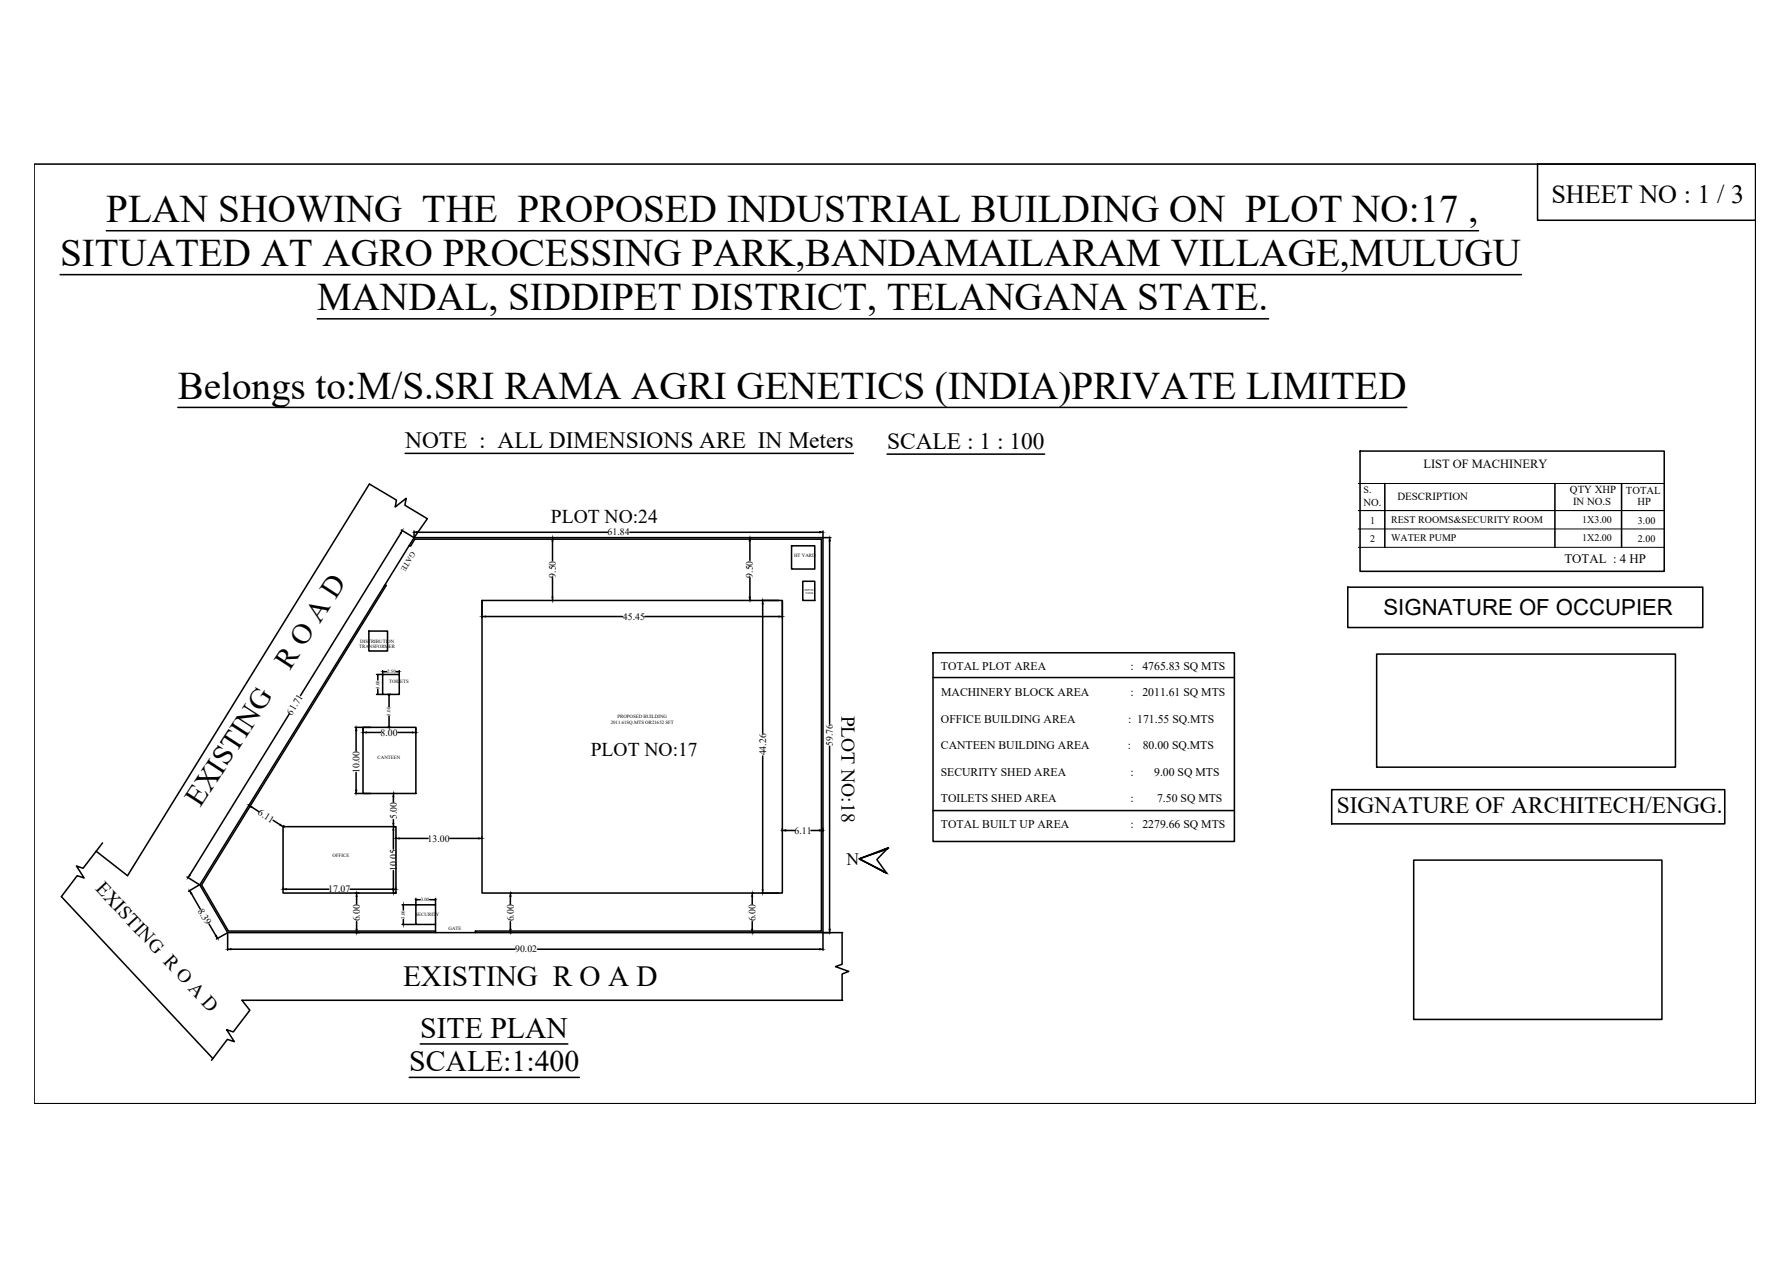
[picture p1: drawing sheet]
<svg xmlns="http://www.w3.org/2000/svg" width="297mm" height="210mm" viewBox="0 0 297 210" stroke-linecap="round" stroke-linejoin="round" font-family="sans-serif">
<!-- layer: 0 -->
<g fill="none" stroke="#000" stroke-width=".25">
<path d="M5.6 27.2h285.4v155.8h-285.4zM17.6 38.3h227.5M10 45.5h242.2M52.6 52.9h157.7M29.5 67.5h203.7M67.2 75.2h74.2M147 75.3h26.2M225.4 74.8h50.5v19.9h-50.5zM63.7 97.1h.3l-30.6 49.6 4.5 7.7h34.3M66.4 88.4l-16.6 26.9M66.5 87.9l2.1 1.2M67.8 90.5h.3l.7-1.1h67.4v65h-57.4v.2"/>
<path d="M68.6 89.1h67.8v65.5h-98.7l-4.6-7.9zM68.6 89.1l2.2-3.1-3.7-2.2 .2-1.2-1.8 1.5 .2-1.2-4.5-2.7-40.1 65-5.2-4.1M68.6 88v1.1M69.2 88.3h31.5M79.9 99.6h49.8v48.5h-49.8zM79.9 99.6v2.8M91.6 89.7v3.2M91.6 95.8v3.2M91.6 89.1h.2M91.6 99.6h.2M104.4 88.3h31.5M124.3 89.7v3.2"/>
<path d="M124.3 95.8v3.2M124.3 89.1h.2M124.3 99.6h.2M126.3 99.6h2.8M129.7 99.6v2.8M131.2 90.5h3.9v3.8h-3.9zM133.1 96.4h2v3.2h-2zM136.4 88v1.1M136.5 89.1h1.2M137.5 89.7v30.3M223.4 97.4h58.9v6.6h-58.9zM229.5 80.2v10.5"/>
<path d="M257.7 80.2v10.5M268.8 80.2v10.5M47.9 118.4l-16.4 26.7M61.1 104.6h3.1v3.3h-3.1zM62.4 111.8h1M62.4 115.1h1M62.6 112v.7M62.6 114.2v.7M63.4 111.8h2.8v3.3h-2.8zM63.4 111.2v.6M63.6 111.4h.5M64.3 115.1h.4"/>
<path d="M64.5 115.3v1.9M64.5 118.7v1.7M65.7 111.4h.3M66.2 111.2v.6M80.4 102.2h22.8M106.9 102.2h22.2M126.4 100.1v21.5M228.2 108.4h49.5v18.8h-49.5zM17 139.8l-3.2 4.2-1.1-.4 1.2 2-1.1-.4-2.6 3.5 25.1 26.8M41.3 133.4l-.1 .1M41.7 133.8l1.2 .8M45.3 136l1.2 .8"/>
<path d="M46.9 137.1h18.7v11h-18.7zM47 136.9v.1M58.9 120.6h2.5M58.9 131.6h2.5M59 121.1v3.4M59 128v3M60.2 120.6h8.7v11h-8.7zM60.2 120.7v.9M60.7 121.4h2.4M64.3 120.6h.4M65.2 137.1h.2M65.2 132.1v.9"/>
<path d="M65.2 135.9v.6M65.2 137.6v3.2M65.2 131.6h.2M65.6 138.8v.1M66 121.4h2.4M66.2 139h4.8M68.9 120.7v.9M74.6 139h4.7M79.9 138.8v.1M126.4 125.3v22.2M129.7 137.4v.5M130.2 137.7h1.5"/>
<path d="M134.4 137.7h1.5M136.4 137.4v.5M137.5 123.7v30.4M220.7 130.9h65.2v5.7h-65.2zM31 145.4l2 1.3M31.7 148.2l1.5 2.5M33 146.7l-1.7 1.1M34.6 153.2l1.2 1.9M37.7 154.7l-1.8 1M37.7 154.7v2.9M38.3 157.4h47.1M46.9 147.2v.1"/>
<path d="M47.5 147.4h7M58.1 147.4h7M58.9 154.6h.6M58.9 148.1h.6M59.1 148.6v1.3M59.1 152.8v1.3M65.2 148.1h.2M65.2 144.3v3.2M65.6 147.2v.1M66.6 150h2.2M66.6 153.3h2.2M66.9 150.2v.7"/>
<path d="M66.9 152.4v.7M68.9 150h3.3v3.3h-3.3zM68.9 149v.9M69.1 149.2h.6M71.2 149.2h.8M72.2 149v.9M72.2 153.3v1.3M84.6 148.6v1.3M84.6 152.8v1.3M84.7 154.6h.1M84.7 148.1h.1M89.1 157.4h46.8"/>
<path d="M124.7 148.6v1.3M124.7 152.8v1.3M124.8 154.6h.1M124.8 148.1h.1M126.3 148.1h2.8M136.4 154.7v2.9M136.4 154.6h3.3M139.6 154.6v5.3l-1.1 .4 2.2 .8-1.1 .4v4.3M142.4 142.4l4.8-1.8-1.9 1.9 1.7 2.3zM147 140.8l-4.6 1.6 4.4 2.2M234.3 142.6h41.2v26.4h-41.2zM67.8 178.6h28.2"/>
<path d="M69.7 173.1h24.4M139.7 165.8h-99.6l1.3 1.7-2.7 3.6-1.1-.4 1.2 2-1.1-.4-2.6 3.5"/>
</g>
<path d="M225.1 84.7h50.8M225.1 87.7h50.8M225.1 90.7h50.8M225.1 80.2h50.8" fill="none" stroke="#000" stroke-width=".17"/>
<!-- layer: 15.format -->
<path d="M254.9 27.2h36.1v9.3h-36.1zM154.7 108.2h49.9v31.3h-49.9zM154.7 112.3h49.9M154.7 134.4h49.9" fill="none" stroke="#000" stroke-width=".25"/>
<!-- layer: 0 -->
<g fill="#000" stroke="#000" stroke-width=".17">
<path d="M66.7 88l-.2 .5-.1-.1zM68.6 88.3l.6-.2v.2zM91.5 99h.2l-.1 .6zM91.6 89.1l.1 .6h-.2zM124.2 99h.2l-.1 .6zM124.3 89.1l.1 .6h-.2zM135.9 88.1l.5 .2h-.5zM137.5 89.1l.1 .6h-.2zM62.6 111.8v.2zM62.6 114.9v.2zM63.4 111.4l.2-.1v.1zM64.5 115.1l-.1 .2z"/>
<path d="M66 111.3l.2 .1h-.2zM79.9 102.2l.5-.1v.2zM126.4 99.6l.1 .5h-.2zM129.1 102.1l.6 .1-.6 .1zM41.2 133.5l.6 .3-.2 .1zM46.5 136.7l.4 .4-.5-.3zM59 120.6l.2 .5h-.3zM58.9 131h.3l-.2 .6zM60.2 121.4h.5v.1zM64.4 120.4l.1 .2zM65.2 137.1l.1 .5h-.2zM65.2 131.6l.1 .5h-.2z"/>
<path d="M65.1 136.5h.2l-.1 .6zM65.6 139l.6-.1v.2zM68.4 121.4h.5l-.5 .1zM79.3 138.9l.6 .1-.6 .1zM129.7 137.7l.5-.1v.2zM135.9 137.6l.5 .1-.5 .1zM31.4 145l.2 .1-.4 .4zM31.4 147.7l.4 .4-.2 .1zM35.7 155.2l.2-.1 .2 .5zM37.7 157.4l.6-.1v.2zM46.9 147.4l.6-.1v.2zM59.1 148.1l.1 .5h-.2z"/>
<path d="M59 154.1h.2l-.1 .5zM65.1 147.3l.5 .1-.5 .1zM65.1 147.5h.2l-.1 .6zM66.9 150l-.1 .2zM66.8 153.1l.1 .2zM68.9 149.2l.2-.1zM72 149.1l.2 .1zM84.6 148.1l.1 .5h-.2zM84.5 154.1h.2l-.1 .5zM124.7 148.1l.1 .5h-.2zM124.6 154.1h.2l-.1 .5zM126.3 147.5h.2l-.1 .6z"/>
<path d="M135.9 157.3l.5 .1-.5 .1zM137.4 154.1h.2l-.1 .5z"/>
<path d="M142.4 142.4l4.4 2.2h-.2zM146.6 144.6l.4 .2-.2-.2z"/>
<path d="M146.7 140.8l.5-.2-.2 .2zM142.4 142.4l4.6-1.6h-.3z"/>
</g>
<g font-size="6.5">
<text x="17.6" y="36.8">PLAN SHOWING THE PROPOSED INDUSTRIAL BUILDING ON PLOT NO:17 ,</text>
<text x="10" y="44.1">SITUATED AT AGRO PROCESSING PARK,BANDAMAILARAM VILLAGE,MULUGU</text>
<text x="52.6" y="51.5">MANDAL, SIDDIPET DISTRICT, TELANGANA STATE.</text>
<text x="29.5" y="66.2">Belongs to:M/S.SRI RAMA AGRI GENETICS (INDIA)PRIVATE LIMITED</text>
</g>
<g font-size="4.9">
<text x="48" y="111.2" transform="rotate(-57 48 111.2)">R O A D</text>
<text x="33.2" y="134" transform="rotate(-57 33.2 134)">EXISTING</text>
<text x="66.8" y="163.5">EXISTING R O A D</text>
<text x="69.7" y="172">SITE PLAN</text>
<text x="67.8" y="177.6">SCALE:1:400</text>
</g>
<text font-size="4.3" x="257.1" y="33.7">SHEET NO : 1 / 3</text>
<g font-size="3.9">
<text x="67.2" y="74.3">NOTE : ALL DIMENSIONS ARE IN Meters</text>
<text x="147" y="74.5">SCALE : 1 : 100</text>
<text x="221.6" y="134.9">SIGNATURE OF ARCHITECH/ENGG.</text>
</g>
<text font-size="3.7" x="229.3" y="102">SIGNATURE OF OCCUPIER</text>
<g font-size="3.2">
<text x="91.3" y="86.8">PLOT NO:24</text>
<text x="139.5" y="118.6" transform="rotate(90 139.5 118.6)">PLOT NO:18</text>
<text x="97.9" y="125.3">PLOT NO:17</text>
<text x="15.7" y="147.4" transform="rotate(47 15.7 147.4)">EXISTING R O A D</text>
</g>
<text font-size="2.9" x="140.3" y="143.5">N</text>
<g font-size="2.1">
<text x="235.9" y="77.7">LIST OF MACHINERY</text>
<text x="259.3" y="93.4">TOTAL : 4 HP</text>
</g>
<g font-size="1.9">
<text x="156" y="111.1">TOTAL PLOT AREA</text>
<text x="187.4" y="111.1">:</text>
<text x="189.4" y="111.1">4765.83 SQ MTS</text>
<text x="156" y="119.8">OFFICE BUILDING AREA</text>
<text x="156" y="115.5">MACHINERY BLOCK AREA</text>
<text x="187" y="119.8">: 171.55 SQ.MTS</text>
<text x="187.4" y="115.5">:</text>
<text x="189.4" y="115.5">2011.61 SQ MTS</text>
<text x="156" y="124.2">CANTEEN BUILDING AREA</text>
<text x="186.9" y="124.2">:</text>
<text x="189.4" y="124.2">80.00 SQ.MTS</text>
<text x="155.9" y="128.6">SECURITY SHED AREA</text>
<text x="187.4" y="128.6">:</text>
<text x="191.3" y="128.6">9.00 SQ MTS</text>
<text x="156" y="133">TOILETS SHED AREA</text>
<text x="156" y="137.4">TOTAL BUILT UP AREA</text>
<text x="187.4" y="133">:</text>
<text x="187.4" y="137.4">:</text>
<text x="189.4" y="137.4">2279.66 SQ MTS</text>
<text x="191.8" y="133">7.50 SQ MTS</text>
</g>
<g font-size="1.8">
<text x="226" y="83.8">NO.</text>
<text x="231.6" y="82.9">DESCRIPTION</text>
<text x="260.2" y="81.7">QTY XHP</text>
<text x="260.7" y="83.7">IN NO.S</text>
<text x="269.5" y="81.9">TOTAL</text>
<text x="271.4" y="83.8">HP</text>
</g>
<g font-size="1.7">
<text x="227.1" y="86.9">1</text>
<text x="227.1" y="89.9">2</text>
<text x="230.6" y="86.6">REST ROOMS&amp;SECURITY ROOM</text>
<text x="230.6" y="89.7">WATER PUMP</text>
<text x="262.3" y="86.7">1X3.00</text>
<text x="262.3" y="89.8">1X2.00</text>
<text x="271.5" y="86.9">3.00</text>
<text x="271.5" y="89.9">2.00</text>
</g>
<g font-size="1.6">
<text x="226" y="81.7">S.</text>
<text x="100.7" y="88.8">61.84</text>
<text x="92.1" y="95.8" transform="rotate(-90 92.1 95.8)">9.50</text>
<text x="124.8" y="95.8" transform="rotate(-90 124.8 95.8)">9.50</text>
<text x="103.3" y="102.8">45.45</text>
<text x="48.4" y="118.6" transform="rotate(-59 48.4 118.6)">61.71</text>
<text x="63.1" y="121.9">8.00</text>
<text x="127" y="125.3" transform="rotate(-90 127 125.3)">44.26</text>
<text x="138.1" y="123.7" transform="rotate(-90 138.1 123.7)">59.76</text>
<text x="59.6" y="128.2" transform="rotate(-90 59.6 128.2)">10.00</text>
<text x="42.6" y="135" transform="rotate(32 42.6 135)">6.11</text>
<text x="65.8" y="135.8" transform="rotate(-90 65.8 135.8)">5.00</text>
<text x="70.9" y="139.6">13.00</text>
<text x="131.7" y="138.2">6.11</text>
<text x="54.4" y="147.9">17.07</text>
<text x="65.8" y="144.4" transform="rotate(-90 65.8 144.4)">10.05</text>
<text x="32.7" y="151" transform="rotate(60 32.7 151)">8.39</text>
<text x="59.7" y="152.8" transform="rotate(-90 59.7 152.8)">6.00</text>
<text x="85.1" y="152.8" transform="rotate(-90 85.1 152.8)">6.00</text>
<text x="125.2" y="152.8" transform="rotate(-90 125.2 152.8)">6.00</text>
<text x="85.4" y="157.9">90.02</text>
</g>
<text font-size="1.3" x="68.2" y="91.4" transform="rotate(122 68.2 91.4)">GATE</text>
<g font-size=".8">
<text x="131.6" y="92.4">HT YARD</text>
<text x="59.5" y="107.5">TRANSFORMER</text>
<text x="59.7" y="106.5">DISTRIBUTION</text>
<text x="64.2" y="111.7">2.50</text>
<text x="64.5" y="113.3">TOILETS</text>
<text x="62.9" y="114.2" transform="rotate(-90 62.9 114.2)">3.00</text>
<text x="64.7" y="118.6" transform="rotate(-90 64.7 118.6)">5.00</text>
<text x="101.2" y="120">2011.61SQ.MTS OR21652 SFT</text>
<text x="102.3" y="119">PROPOSED BUILDING</text>
<text x="62.6" y="125.8">CANTEEN</text>
<text x="55.1" y="142.1">OFFICE</text>
<text x="69.7" y="149.4">3.00</text>
<text x="67.1" y="152.3" transform="rotate(-90 67.1 152.3)">3.00</text>
<text x="68.9" y="151.9">SECURITY</text>
<text x="74.4" y="154.1">GATE</text>
</g>
<g font-size=".5">
<text x="133.4" y="97.9">SEPTIC</text>
<text x="133.5" y="98.5">TANK</text>
</g>
</svg>
